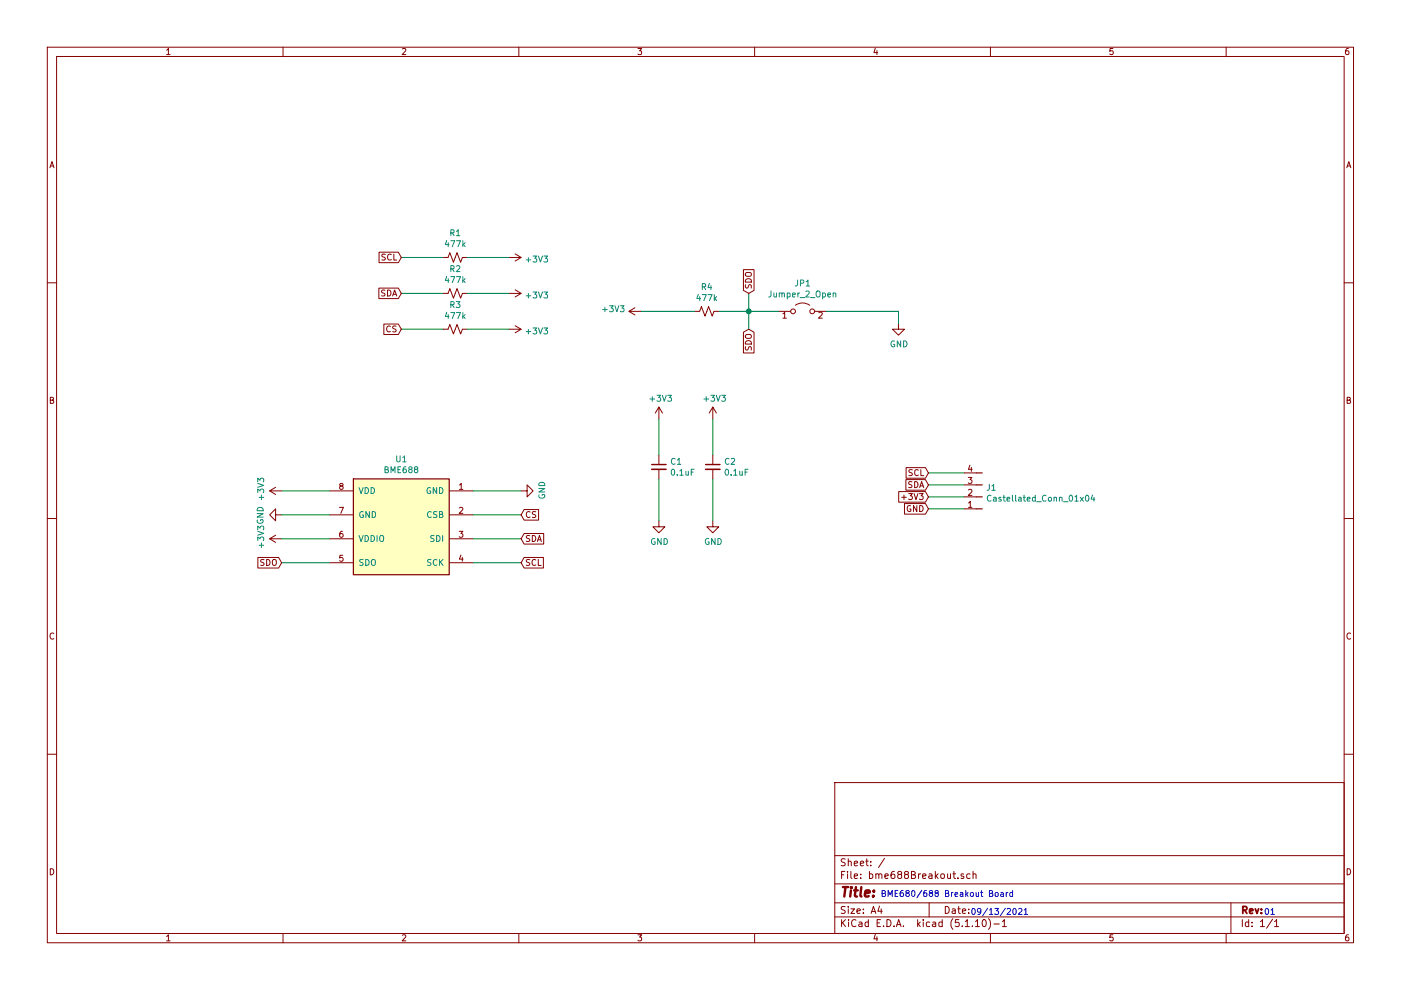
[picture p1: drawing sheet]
EESchema Schematic File Version 4
EELAYER 30 0
EELAYER END
$Descr A4 11693 8268
encoding utf-8
Sheet 1 1
Title ""
Date ""
Rev ""
Comp ""
Comment1 ""
Comment2 ""
Comment3 ""
Comment4 ""
$EndDescr
Text Notes 7350 7500 0    50   ~ 0
BME680/688 Breakout Board
Text Notes 8100 7650 0    50   ~ 0
09/13/2021
Text Notes 10550 7650 0    50   ~ 0
01
$Comp
L power:+3V3 #PWR0101
U 1 1
P 2350 4500
F 0 "#PWR0101" H 2350 4350 50  0001 C CNN
F 1 "+3V3" H 2365 4673 50  0000 C CNN
F 2 "" H 2350 4500 50  0001 C CNN
F 3 "" H 2350 4500 50  0001 C CNN
	1    2350 4500
	0    -1   -1   0   
$EndComp
$Comp
L power:GND #PWR0102
U 1 1
P 4350 4100
F 0 "#PWR0102" H 4350 3850 50  0001 C CNN
F 1 "GND" H 4355 3927 50  0000 C CNN
F 2 "" H 4350 4100 50  0001 C CNN
F 3 "" H 4350 4100 50  0001 C CNN
	1    4350 4100
	0    -1   -1   0   
$EndComp
Text GLabel 2350 4700 0    50   Input ~ 0
SDO
Text GLabel 4350 4700 2    50   Input ~ 0
SCL
Text GLabel 4350 4500 2    50   Input ~ 0
SDA
Text GLabel 4350 4300 2    50   Input ~ 0
CS
Wire Wire Line
	2750 4700 2350 4700
Wire Wire Line
	3950 4700 4350 4700
Wire Wire Line
	4350 4500 3950 4500
Wire Wire Line
	3950 4300 4350 4300
$Comp
L Device:C_Small C1
U 1 1
P 5500 3900
F 0 "C1" H 5592 3946 50  0000 L CNN
F 1 "0.1uF" H 5592 3855 50  0000 L CNN
F 2 "Capacitor_SMD:C_0603_1608Metric" H 5500 3900 50  0001 C CNN
F 3 "~" H 5500 3900 50  0001 C CNN
	1    5500 3900
	1    0    0    -1  
$EndComp
$Comp
L Device:C_Small C2
U 1 1
P 5950 3900
F 0 "C2" H 6042 3946 50  0000 L CNN
F 1 "0.1uF" H 6042 3855 50  0000 L CNN
F 2 "Capacitor_SMD:C_0603_1608Metric" H 5950 3900 50  0001 C CNN
F 3 "~" H 5950 3900 50  0001 C CNN
	1    5950 3900
	1    0    0    -1  
$EndComp
$Comp
L power:GND #PWR0103
U 1 1
P 5500 4350
F 0 "#PWR0103" H 5500 4100 50  0001 C CNN
F 1 "GND" H 5505 4177 50  0000 C CNN
F 2 "" H 5500 4350 50  0001 C CNN
F 3 "" H 5500 4350 50  0001 C CNN
	1    5500 4350
	1    0    0    -1  
$EndComp
$Comp
L power:GND #PWR0104
U 1 1
P 5950 4350
F 0 "#PWR0104" H 5950 4100 50  0001 C CNN
F 1 "GND" H 5955 4177 50  0000 C CNN
F 2 "" H 5950 4350 50  0001 C CNN
F 3 "" H 5950 4350 50  0001 C CNN
	1    5950 4350
	1    0    0    -1  
$EndComp
$Comp
L power:+3V3 #PWR0105
U 1 1
P 5500 3500
F 0 "#PWR0105" H 5500 3350 50  0001 C CNN
F 1 "+3V3" H 5515 3673 50  0000 C CNN
F 2 "" H 5500 3500 50  0001 C CNN
F 3 "" H 5500 3500 50  0001 C CNN
	1    5500 3500
	1    0    0    -1  
$EndComp
$Comp
L power:+3V3 #PWR0106
U 1 1
P 5950 3500
F 0 "#PWR0106" H 5950 3350 50  0001 C CNN
F 1 "+3V3" H 5965 3673 50  0000 C CNN
F 2 "" H 5950 3500 50  0001 C CNN
F 3 "" H 5950 3500 50  0001 C CNN
	1    5950 3500
	1    0    0    -1  
$EndComp
Wire Wire Line
	5950 3500 5950 3800
Wire Wire Line
	5500 3500 5500 3800
Wire Wire Line
	5500 4000 5500 4350
Wire Wire Line
	5950 4000 5950 4350
Text GLabel 3350 2150 0    50   Input ~ 0
SCL
$Comp
L Device:R_Small_US R1
U 1 1
P 3800 2150
F 0 "R1" V 3595 2150 50  0000 C CNN
F 1 "477k" V 3686 2150 50  0000 C CNN
F 2 "Resistor_SMD:R_0603_1608Metric" H 3800 2150 50  0001 C CNN
F 3 "~" H 3800 2150 50  0001 C CNN
	1    3800 2150
	0    1    1    0   
$EndComp
Text GLabel 3350 2450 0    50   Input ~ 0
SDA
$Comp
L Device:R_Small_US R2
U 1 1
P 3800 2450
F 0 "R2" V 3595 2450 50  0000 C CNN
F 1 "477k" V 3686 2450 50  0000 C CNN
F 2 "Resistor_SMD:R_0603_1608Metric" H 3800 2450 50  0001 C CNN
F 3 "~" H 3800 2450 50  0001 C CNN
	1    3800 2450
	0    1    1    0   
$EndComp
Text GLabel 3350 2750 0    50   Input ~ 0
CS
$Comp
L Device:R_Small_US R3
U 1 1
P 3800 2750
F 0 "R3" V 3595 2750 50  0000 C CNN
F 1 "477k" V 3686 2750 50  0000 C CNN
F 2 "Resistor_SMD:R_0603_1608Metric" H 3800 2750 50  0001 C CNN
F 3 "~" H 3800 2750 50  0001 C CNN
	1    3800 2750
	0    1    1    0   
$EndComp
$Comp
L power:+3V3 #PWR0107
U 1 1
P 4250 2150
F 0 "#PWR0107" H 4250 2000 50  0001 C CNN
F 1 "+3V3" V 4265 2278 50  0000 L CNN
F 2 "" H 4250 2150 50  0001 C CNN
F 3 "" H 4250 2150 50  0001 C CNN
	1    4250 2150
	0    1    1    0   
$EndComp
$Comp
L power:+3V3 #PWR0108
U 1 1
P 4250 2450
F 0 "#PWR0108" H 4250 2300 50  0001 C CNN
F 1 "+3V3" V 4265 2578 50  0000 L CNN
F 2 "" H 4250 2450 50  0001 C CNN
F 3 "" H 4250 2450 50  0001 C CNN
	1    4250 2450
	0    1    1    0   
$EndComp
$Comp
L power:+3V3 #PWR0109
U 1 1
P 4250 2750
F 0 "#PWR0109" H 4250 2600 50  0001 C CNN
F 1 "+3V3" V 4265 2878 50  0000 L CNN
F 2 "" H 4250 2750 50  0001 C CNN
F 3 "" H 4250 2750 50  0001 C CNN
	1    4250 2750
	0    1    1    0   
$EndComp
Wire Wire Line
	3350 2150 3700 2150
Wire Wire Line
	3900 2150 4250 2150
Wire Wire Line
	4250 2450 3900 2450
Wire Wire Line
	3700 2450 3350 2450
Wire Wire Line
	3350 2750 3700 2750
Wire Wire Line
	3900 2750 4250 2750
Text GLabel 6250 2750 3    50   Input ~ 0
SDO
$Comp
L Device:R_Small_US R4
U 1 1
P 5900 2600
F 0 "R4" V 5695 2600 50  0000 C CNN
F 1 "477k" V 5786 2600 50  0000 C CNN
F 2 "Resistor_SMD:R_0603_1608Metric" H 5900 2600 50  0001 C CNN
F 3 "~" H 5900 2600 50  0001 C CNN
	1    5900 2600
	0    1    1    0   
$EndComp
Text GLabel 6250 2450 1    50   Input ~ 0
SDO
Wire Wire Line
	6250 2450 6250 2600
Wire Wire Line
	6000 2600 6250 2600
Connection ~ 6250 2600
Wire Wire Line
	6250 2600 6250 2750
$Comp
L power:+3V3 #PWR0110
U 1 1
P 5350 2600
F 0 "#PWR0110" H 5350 2450 50  0001 C CNN
F 1 "+3V3" V 5365 2728 50  0000 L CNN
F 2 "" H 5350 2600 50  0001 C CNN
F 3 "" H 5350 2600 50  0001 C CNN
	1    5350 2600
	0    -1   -1   0   
$EndComp
Wire Wire Line
	5350 2600 5800 2600
$Comp
L Jumper:Jumper_2_Open JP1
U 1 1
P 6700 2600
F 0 "JP1" H 6700 2835 50  0000 C CNN
F 1 "Jumper_2_Open" H 6700 2744 50  0000 C CNN
F 2 "Jumper:SolderJumper-2_P1.3mm_Open_TrianglePad1.0x1.5mm" H 6700 2600 50  0001 C CNN
F 3 "~" H 6700 2600 50  0001 C CNN
	1    6700 2600
	1    0    0    -1  
$EndComp
$Comp
L power:GND #PWR0111
U 1 1
P 7500 2700
F 0 "#PWR0111" H 7500 2450 50  0001 C CNN
F 1 "GND" H 7505 2527 50  0000 C CNN
F 2 "" H 7500 2700 50  0001 C CNN
F 3 "" H 7500 2700 50  0001 C CNN
	1    7500 2700
	1    0    0    -1  
$EndComp
Wire Wire Line
	6250 2600 6500 2600
Wire Wire Line
	6900 2600 7500 2600
Wire Wire Line
	7500 2600 7500 2700
Text GLabel 7750 3950 0    50   Input ~ 0
SCL
Text GLabel 7750 4050 0    50   Input ~ 0
SDA
Text GLabel 7750 4150 0    50   Input ~ 0
+3V3
Text GLabel 7750 4250 0    50   Input ~ 0
GND
Wire Wire Line
	7750 3950 8050 3950
Wire Wire Line
	8050 4050 7750 4050
Wire Wire Line
	7750 4150 8050 4150
Wire Wire Line
	8050 4250 7750 4250
$Comp
L DS-sensors:BME688 U1
U 1 1
P 3350 4000
F 0 "U1" H 3350 4167 50  0000 C CNN
F 1 "BME688" H 3350 4076 50  0000 C CNN
F 2 "DS-sensors:Bosch_LGA-8_3x3mm_P0.8mm_ClockwisePinNumbering" H 3350 3150 50  0001 C CNN
F 3 "" H 3350 3150 50  0001 C CNN
	1    3350 4000
	1    0    0    -1  
$EndComp
$Comp
L power:GND #PWR0112
U 1 1
P 2350 4300
F 0 "#PWR0112" H 2350 4050 50  0001 C CNN
F 1 "GND" H 2355 4127 50  0000 C CNN
F 2 "" H 2350 4300 50  0001 C CNN
F 3 "" H 2350 4300 50  0001 C CNN
	1    2350 4300
	0    1    1    0   
$EndComp
$Comp
L power:+3V3 #PWR0113
U 1 1
P 2350 4100
F 0 "#PWR0113" H 2350 3950 50  0001 C CNN
F 1 "+3V3" H 2365 4273 50  0000 C CNN
F 2 "" H 2350 4100 50  0001 C CNN
F 3 "" H 2350 4100 50  0001 C CNN
	1    2350 4100
	0    -1   -1   0   
$EndComp
Wire Wire Line
	2350 4100 2750 4100
Wire Wire Line
	2750 4300 2350 4300
Wire Wire Line
	2350 4500 2750 4500
Wire Wire Line
	3950 4100 4350 4100
$Comp
L DS-connectors:Castellated_Conn_01x04 J1
U 1 1
P 8200 4300
F 0 "J1" H 8170 4076 50  0000 R CNN
F 1 "Castellated_Conn_01x04" H 8170 4167 50  0000 R CNN
F 2 "DS-connectors:Castellated_PinHeader_01x04_P2.54mm_Vertical" H 8200 4300 50  0001 C CNN
F 3 "" H 8200 4300 50  0001 C CNN
	1    8200 4300
	-1   0    0    1   
$EndComp
$EndSCHEMATC
